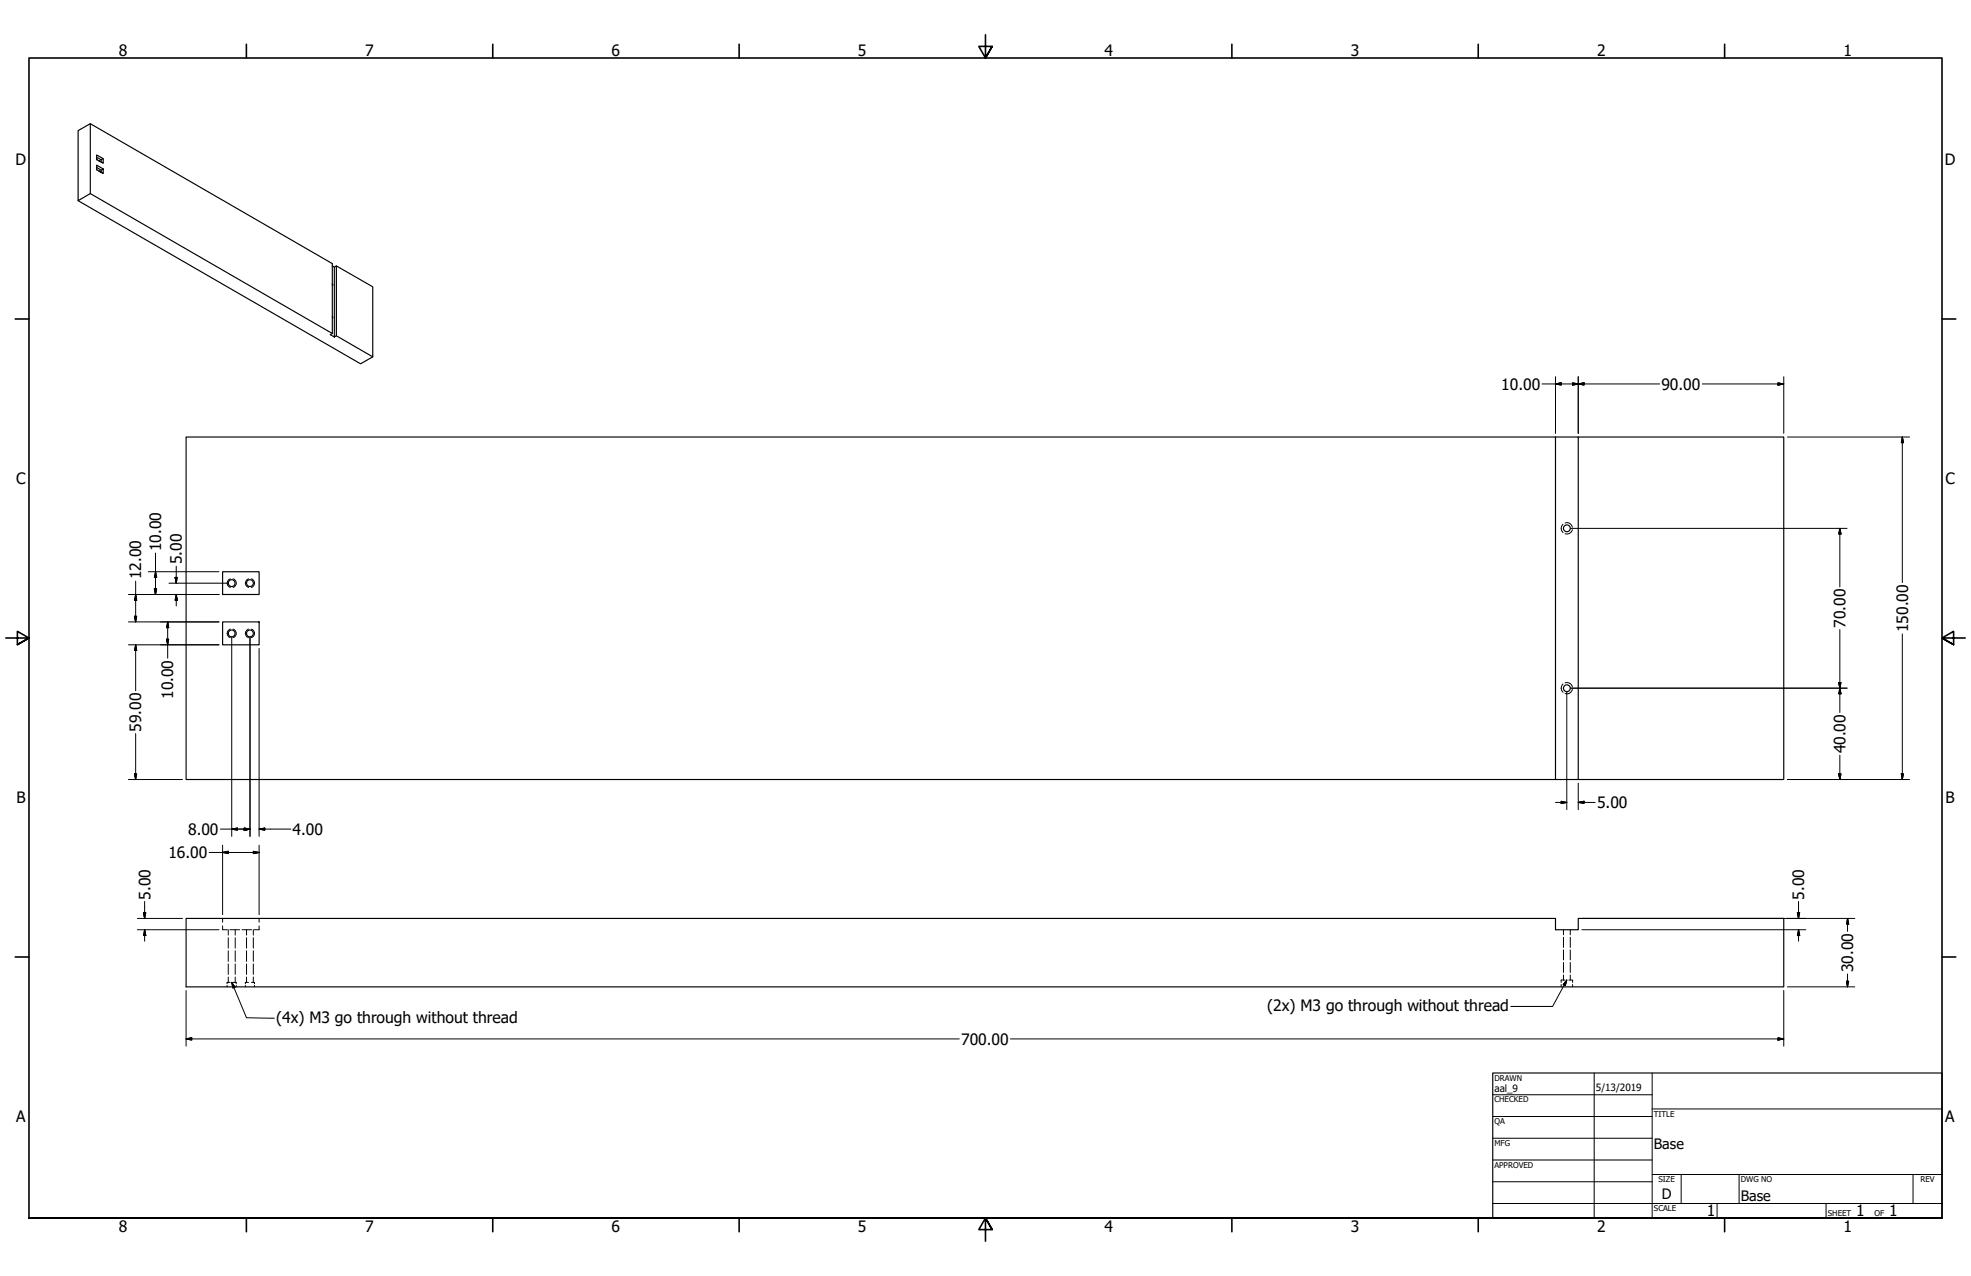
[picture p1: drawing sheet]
<svg xmlns="http://www.w3.org/2000/svg" width="864mm" height="559mm" viewBox="0 0 864 559" stroke-linecap="round" stroke-linejoin="round" font-family="sans-serif">
<!-- layer: Hidden (ANSI) -->
<g fill="none" stroke="#000" stroke-width=".44">
<path d="M684.8 229.6a2.47 2.47 0 0 0 0 3.6M685.7 229a2.3 2.3 0 0 1 3.2 1.9M688.9 231.9a2.37 2.37 0 0 1-3.2 1.8M100.9 253.5a2 2 0 0 0-1.4 1.9 2 2 0 0 0 1.4 1.9M102.1 253.5a1.94 1.94 0 0 1 1.4 1.9 1.94 1.94 0 0 1-1.4 1.8M108.9 253.5a2 2 0 0 0-1.4 1.9 2 2 0 0 0 1.4 1.9M110.1 253.5a1.94 1.94 0 0 1 1.5 1.9 1.94 1.94 0 0 1-1.5 1.8M100.9 275.5a2 2 0 0 0-1.4 1.9 2 2 0 0 0 1.4 1.9M102.1 275.5a1.9 1.9 0 0 1 1.4 1.9 1.9 1.9 0 0 1-1.4 1.8M108.9 275.5a2 2 0 0 0-1.4 1.9 2 2 0 0 0 1.4 1.9M110.1 275.5a1.9 1.9 0 0 1 1.4 1.9 1.9 1.9 0 0 1-1.4 1.8M684.8 299.5a2.47 2.47 0 0 0 0 3.7"/>
<path d="M685.7 299a2.4 2.4 0 0 1 3.2 1.9M688.9 301.9a2.37 2.37 0 0 1-3.2 1.8M97.5 402.2v1.7M97.5 405.5v1.7h2.1M100 407.2v2.3M100 410.7v4.5M100 416.4v4.6M100.7 407.2h4.3M103.1 407.2v2.3M103.1 410.7v4.5M103.1 416.4v4.6M106 407.2h4.3"/>
<path d="M108 407.2v2.3M108 410.7v4.5M108 416.4v4.6M111 407.2v2.3M111 410.7v4.5M111 416.4v4.6M113.5 402.2v1.7M113.5 405.5v1.7h-2.1M685 407.2v2.2M685 410.5v4.4M685 416v4.4M688 407.2v2.2"/>
<path d="M688 410.5v4.4M688 416v4.4M99.5 431.5v.7M100 422.1v4.6M100 427.9v2.3M100.8 430.2h-1.3v.6M102.2 430.2h1.3v.6M103.1 422.1v4.6M103.1 427.9v2.3M103.5 431.5v.7M107.5 431.5v.7M108 422.1v4.6"/>
<path d="M108 427.9v2.3M108.8 430.2h-1.3v.6M110.2 430.2h1.3v.6M111 422.1v4.6M111 427.9v2.3M111.5 431.5v.7M684 431.2v1M685 421.5v4.4M685 427v2.2M685.7 429.2h-1.7v1M687.4 429.2h1.6v1M688 421.5v4.4"/>
<path d="M688 427v2.2M689 431.2v1"/>
</g>
<!-- layer: Visible (ANSI) -->
<g fill="none" stroke="#000" stroke-width=".51">
<path d="M39.6 54.2l-5.4 3v30.7l5.4-3.1M42.4 69.7l.1 .3M42.4 74.2l.1 .2M42.4 67.9l2.8 1.6v2l-2.8-1.6zM42.4 73.3l1.9 1.2M42.4 68.9l1.9 1.1M43.4 74.9h.4l.1 .3M43.4 70.5l.3-.1 .2 .3M45.2 74l-2.8-1.7v2.1l2.8 1.6v-2l-.9 .5v1M45.2 69.5l-.9 .5v1M34.2 87.9l123.8 71.4 5.3-3M145.6 116.5l.9 .5"/>
<path d="M146.5 117l.9-.5v30.6l-.9 .5zM147.4 116.5l15.9 9.1v30.7l-15.9-9.2M145.6 138.6l.3 .4-.3 .2M145.6 124.3l.3 .4-.3 .2M145.6 146.1l-106-61.3v-30.6l106 61.2v30.7l-.9 .5 1.8 1M681.5 191.4h10v150h-10M681.5 191.4h-600v150h600M681.5 191.4v150M691.5 191.4h90.1v150h-90.1M97.5 250.4h16v9.9h-16zM97.5 272.4h16v10h-16zM81.5 402.2h600v5h10v-5h90.1v30h-700.1z"/>
<circle cx="686.5" cy="231.4" r="1.49"/>
<circle cx="101.5" cy="255.4" r="1.49"/>
<circle cx="109.5" cy="255.4" r="1.49"/>
<circle cx="101.5" cy="277.4" r="1.49"/>
<circle cx="109.5" cy="277.4" r="1.49"/>
<circle cx="686.5" cy="301.4" r="1.49"/>
</g>
<!-- layer: Border (ANSI) -->
<g fill="none" stroke="#000" stroke-width=".7">
<path d="M107.9 19.4v6M215.9 19.4v6M323.8 19.4v6M431.8 15.2v10.2l-2.9-5.1h5.8l-2.9 5.1 2.9-5.1M539.8 19.4v6M647.7 19.4v6M755.6 19.4v6M6.7 139.7h6M850.9 139.7h6M2.5 279.4h10.2l-5.1-2.9v5.8l5.1-2.9-5.1 2.9M861.1 279.4h-10.2l5.1-2.9v5.8l-5.1-2.9 5.1 2.9M6.7 419.1h6"/>
<path d="M850.9 419.1h6M12.7 533.4v-508h838.2v508h-838.2h838.2M107.9 533.4v6M215.9 533.4v6M323.8 533.4v6M434.7 538.5l-2.9-5.1 2.9 5.1h-5.8l2.9-5.1v10.2M539.8 533.4v6M647.7 533.4v6M755.6 533.4v6"/>
</g>
<!-- layer: Title (ANSI) -->
<g fill="none" stroke="#000" stroke-width=".44">
<path d="M654 479.4h69.9M698.5 469.9v63.5M723.9 469.9v63.5M654 488.9h69.9M654 498.5h69.9M723.9 485.6h127M654 508h69.9M654 517.5h69.9M723.9 514.3h127M736.6 514.3v12.7M762 514.3v12.7M838.2 514.3v12.7"/>
<path d="M654 527h196.9M752.3 527v6.4M800.1 527v6.4"/>
</g>
<path d="M654 469.9h196.9v63.5h-196.9z" fill="none" stroke="#000" stroke-width=".51"/>
<!-- layer: Dimension (ANSI) -->
<g fill="none" stroke="#000" stroke-width=".44">
<path d="M675.6 168.1h51.6M681.5 168.1l2.5-.5v1.1zM681.5 165v24.8M689 167.6l2.5 .5-2.5 .6zM691.5 168.1l2.6-.5v1.1zM691.5 165v24.8M745.9 168.1h35.7M779 167.6l2.6 .5-2.6 .6zM781.6 165v24.8M783.1 191.4h53.6M833.5 191.4l.5 2.5h-.9zM833.5 191.4v63.7"/>
<path d="M688.1 231.4h121.2M806.1 231.4l.5 2.5h-1zM806.1 231.4v25.6M59.4 254.5v17.9M65 250.4h30.9M67.6 257.9h1l-.5 2.4zM68.1 250.4l.5 2.5h-1zM68.1 242.2v18.1M74 255.4h25.9M76.7 252.9h1l-.5 2.5zM77.2 248v7.4M56.3 260.3h39.6"/>
<path d="M56.3 272.4h39.6M58.9 269.9h1l-.5 2.5zM59.4 260.3l.5 2.6h-1zM73 279.9h.9l-.4 2.5zM73.5 272.4l.4 2.5h-.9zM73.5 272.4v15.8M77.2 260.3l.5 2.6h-1zM77.2 260.3v5.1M101.5 279v87.3M109.5 279v87.3M806.1 275.7v36.3M833.5 277.6v63.8"/>
<path d="M56.3 282.4h39.6M59.4 282.4l.5 2.5h-1zM59.4 282.4v20.1M113.5 284v82.3M805.6 298.9h1l-.5 2.5zM686.5 303v51.6M688.1 301.4h121.2M806.1 301.4l.5 2.4h-1zM58.9 338.9h1l-.5 2.5zM59.4 321.2v20.2M805.6 338.9h1l-.5 2.5zM806.1 330.7v10.7"/>
<path d="M833.1 338.9h.9l-.5 2.5zM56.3 341.4h23.6M681.5 351.4h5M684 350.9l2.5 .5-2.5 .5zM691.5 351.4l2.6-.5v1zM691.5 343v11.6M691.5 351.4h7.4M783.1 341.4h53.6M91.6 373.3h21.9M96.6 363.1h12.9M97.5 373.3l2.5-.5v1zM97.5 370.1v30.5"/>
<path d="M101.5 363.1l2.5-.5v1zM107 362.6l2.5 .5-2.5 .5zM111 372.8l2.5 .5-2.5 .5zM113.5 363.1l2.5-.5v1zM113.5 370.1v30.5M113.5 363.1h13.9M62.9 399.7h1l-.5 2.5zM63.4 394.8v7.4M787.5 399.7h1l-.5 2.5zM788 394.8v7.4M60.2 402.2h19.7M60.2 407.2h35.7"/>
<path d="M63.4 407.2l.5 2.5h-1zM63.4 407.2v5M693.1 402.2h119.6M693.1 407.2h98.1M788 407.2l.5 2.5h-1zM788 407.2v5M809.5 402.2l.5 2.5h-.9zM809.5 402.2v5.7M81.5 433.8v24.4M781.6 433.8v24.4M783.1 432.2h29.6M809.1 429.7h.9l-.5 2.5z"/>
<path d="M809.5 426.5v5.7M81.5 455l2.5-.5v1zM81.5 455h338.8M442.7 455h338.9M779 454.5l2.6 .5-2.6 .5z"/>
</g>
<g fill="#000" stroke="#000" stroke-width=".44">
<path d="M681.5 168.1l2.5-.5zM681.5 168.1l2.5-.5v1.1zM689 168.7l2.5-.6zM689 167.6l2.5 .5-2.5 .6zM691.5 168.1l2.6-.5zM691.5 168.1l2.6-.5v1.1zM779 168.7l2.6-.6zM779 167.6l2.6 .5-2.6 .6zM833.5 191.4l.5 2.5zM833.5 191.4l.5 2.5h-.9zM806.1 231.4l.5 2.5zM806.1 231.4l.5 2.5h-1z"/>
<path d="M67.6 257.9l.5 2.4zM67.6 257.9h1l-.5 2.4zM68.1 250.4l.5 2.5zM68.1 250.4l.5 2.5h-1zM76.7 252.9l.5 2.5zM76.7 252.9h1l-.5 2.5zM58.9 269.9l.5 2.5zM58.9 269.9h1l-.5 2.5zM59.4 260.3l.5 2.6zM59.4 260.3l.5 2.6h-1zM73 279.9l.5 2.5zM73 279.9h.9l-.4 2.5z"/>
<path d="M73.5 272.4l.4 2.5zM73.5 272.4l.4 2.5h-.9zM77.2 260.3l.5 2.6zM77.2 260.3l.5 2.6h-1zM59.4 282.4l.5 2.5zM59.4 282.4l.5 2.5h-1zM805.6 298.9l.5 2.5zM805.6 298.9h1l-.5 2.5zM806.1 301.4l.5 2.4zM806.1 301.4l.5 2.4h-1zM58.9 338.9l.5 2.5zM58.9 338.9h1l-.5 2.5z"/>
<path d="M805.6 338.9l.5 2.5zM805.6 338.9h1l-.5 2.5zM833.1 338.9l.4 2.5zM833.1 338.9h.9l-.5 2.5zM684 351.9l2.5-.5zM684 350.9l2.5 .5-2.5 .5zM691.5 351.4l2.6-.5zM691.5 351.4l2.6-.5v1zM97.5 373.3l2.5-.5zM97.5 373.3l2.5-.5v1zM101.5 363.1l2.5-.5zM101.5 363.1l2.5-.5v1z"/>
<path d="M107 363.6l2.5-.5zM107 362.6l2.5 .5-2.5 .5zM111 373.8l2.5-.5zM111 372.8l2.5 .5-2.5 .5zM113.5 363.1l2.5-.5zM113.5 363.1l2.5-.5v1zM62.9 399.7l.5 2.5zM62.9 399.7h1l-.5 2.5zM787.5 399.7l.5 2.5zM787.5 399.7h1l-.5 2.5zM63.4 407.2l.5 2.5zM63.4 407.2l.5 2.5h-1z"/>
<path d="M788 407.2l.5 2.5zM788 407.2l.5 2.5h-1zM809.5 402.2l.5 2.5zM809.5 402.2l.5 2.5h-.9zM809.1 429.7l.4 2.5zM809.1 429.7h.9l-.5 2.5zM81.5 455l2.5-.5zM81.5 455l2.5-.5v1zM779 455.5l2.6-.5zM779 454.5l2.6 .5-2.6 .5z"/>
</g>
<!-- layer: Symbol (ANSI) -->
<path d="M101.5 430.2l1.4 2.1-.9 .4zM101.5 430.2l6.5 15.5 12.2 .2M686.5 429.2l-.7 2.4-.9-.4zM686.5 429.2l-6.2 11.6h-18.4" fill="none" stroke="#000" stroke-width=".44"/>
<path d="M101.5 430.2l1.4 2.1zM101.5 430.2l1.4 2.1-.9 .4zM686.5 429.2l-.7 2.4zM686.5 429.2l-.7 2.4-.9-.4z" fill="#000" stroke="#000" stroke-width=".44"/>
<g font-size="6.9">
<text x="52.1" y="24.4">8</text>
<text x="160" y="24.4">7</text>
<text x="268" y="24.4">6</text>
<text x="375.9" y="24.4">5</text>
<text x="483.9" y="24.4">4</text>
<text x="591.8" y="24.4">3</text>
<text x="699.8" y="24.4">2</text>
<text x="807.7" y="24.4">1</text>
<text x="6.9" y="72.3">D</text>
<text x="852.1" y="72.3">D</text>
<text x="657.8" y="170.7">10.00</text>
<text x="728" y="170.7">90.00</text>
<text x="7.1" y="212">C</text>
<text x="852.4" y="212">C</text>
<text x="70.6" y="241.4" transform="rotate(-90 70.6 241.4)">10.00</text>
<text x="79.7" y="247.1" transform="rotate(-90 79.7 247.1)">5.00</text>
<text x="61.9" y="253.7" transform="rotate(-90 61.9 253.7)">12.00</text>
<text x="808.7" y="275" transform="rotate(-90 808.7 275)">70.00</text>
<text x="836" y="276.8" transform="rotate(-90 836 276.8)">150.00</text>
<text x="75.9" y="306.1" transform="rotate(-90 75.9 306.1)">10.00</text>
<text x="61.9" y="320.4" transform="rotate(-90 61.9 320.4)">59.00</text>
<text x="808.7" y="329.9" transform="rotate(-90 808.7 329.9)">40.00</text>
<text x="7.2" y="351.7">B</text>
<text x="699.8" y="353.9">5.00</text>
<text x="852.4" y="351.7">B</text>
<text x="82.5" y="365.6">8.00</text>
<text x="128.2" y="365.6">4.00</text>
<text x="73.8" y="375.9">16.00</text>
<text x="65.9" y="394" transform="rotate(-90 65.9 394)">5.00</text>
<text x="790.5" y="394" transform="rotate(-90 790.5 394)">5.00</text>
<text x="812" y="425.7" transform="rotate(-90 812 425.7)">30.00</text>
<text x="555.2" y="442.7">(2x) M3 go through without thread</text>
<text x="121" y="447.8">(4x) M3 go through without thread</text>
<text x="421.1" y="457.5">700.00</text>
<text x="7.1" y="491.4">A</text>
<text x="852.3" y="491.4">A</text>
<text x="747.8" y="532.6">1</text>
<text x="813.2" y="532.6">1</text>
<text x="827.8" y="532.6">1</text>
<text x="52.1" y="539.4">8</text>
<text x="160" y="539.4">7</text>
<text x="268" y="539.4">6</text>
<text x="375.9" y="539.4">5</text>
<text x="483.9" y="539.4">4</text>
<text x="591.8" y="539.4">3</text>
<text x="699.8" y="539.4">2</text>
<text x="807.7" y="539.4">1</text>
</g>
<g font-size="6.3">
<text x="724.7" y="503.3">Base</text>
<text x="728.1" y="524.9">D</text>
<text x="762.8" y="526.2">Base</text>
</g>
<g font-size="4.4">
<text x="654.8" y="478">aal_9</text>
<text x="699.3" y="478">5/13/2019</text>
</g>
<g font-size="3.5">
<text x="654.8" y="473.2">DRAWN</text>
<text x="654.8" y="482.8">CHECKED</text>
<text x="724.7" y="488.9">TITLE</text>
<text x="654.8" y="492.3">QA</text>
<text x="654.8" y="501.8">MFG</text>
<text x="654.8" y="511.4">APPROVED</text>
<text x="726.7" y="517.7">SIZE</text>
<text x="762.8" y="517.7">DWG NO</text>
<text x="841.4" y="517.7">REV</text>
<text x="724.7" y="530.4">SCALE</text>
<text x="800.9" y="532.6">SHEET</text>
<text x="821.3" y="532.6">OF</text>
</g>
</svg>
